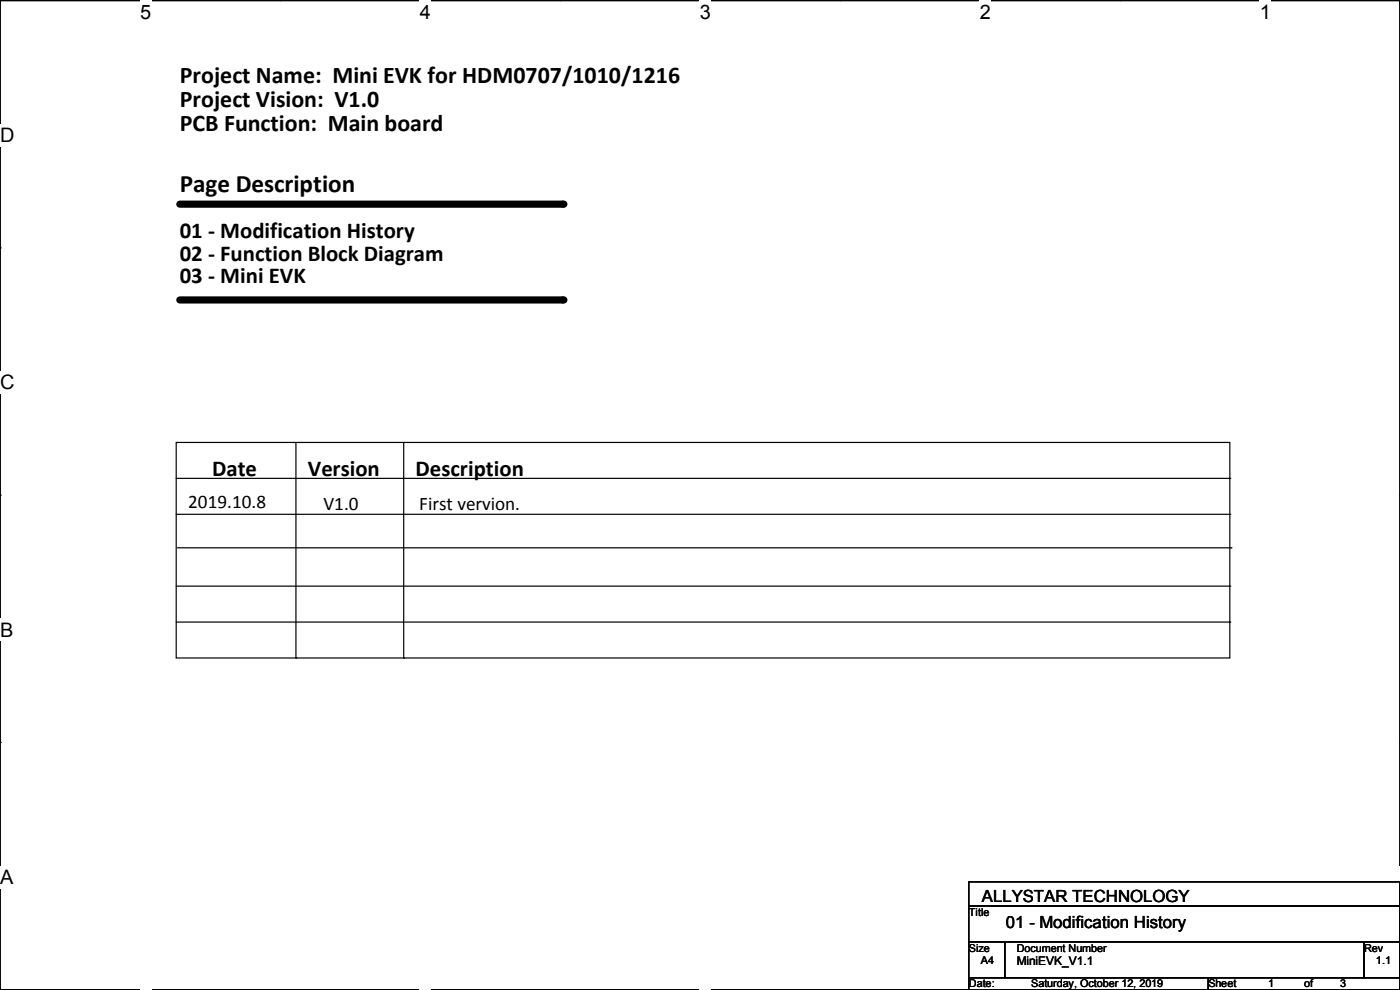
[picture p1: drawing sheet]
<svg xmlns="http://www.w3.org/2000/svg" width="297mm" height="210mm" viewBox="0 0 297 210" stroke-linecap="round" stroke-linejoin="round" font-family="sans-serif">
<path d="M0 .1h297v209.8h-297z" fill="none" stroke="#000" stroke-width=".25"/>
<g fill="#fff">
<path d="M29.7 .1h2.4v4.8h-2.4z"/>
<path d="M29.7 209.9l2.4 .1z"/>
</g>
<path d="M59.4 .1h.1M59.4 209.9h.1" fill="none" stroke="#000" stroke-width=".25"/>
<g fill="#fff">
<path d="M89.1 .1h2.3v4.8h-2.3z"/>
<path d="M89.1 209.9l2.3 .1z"/>
</g>
<path d="M118.8 .1h.1M118.8 209.9h.1" fill="none" stroke="#000" stroke-width=".25"/>
<g fill="#fff">
<path d="M148.5 .1h2.3v4.8h-2.3z"/>
<path d="M148.5 209.9l2.3 .1z"/>
</g>
<path d="M178.2 .1h.1M178.2 209.9h.1" fill="none" stroke="#000" stroke-width=".25"/>
<g fill="#fff">
<path d="M207.9 .1h2.3v4.8h-2.3z"/>
<path d="M207.9 209.9l2.3 .1z"/>
</g>
<path d="M237.6 .1h.1M237.6 209.9h.1" fill="none" stroke="#000" stroke-width=".25"/>
<g fill="#fff">
<path d="M267.3 .1h2.3v4.8h-2.3z"/>
<path d="M267.3 209.9l2.3 .1z"/>
<path d="M0 26.3h3.1v4.8h-3.1z"/>
<path d="M0 78.8h3.1v4.7h-3.1z"/>
</g>
<path d="M0 52.6h.1M297 52.6h.1" fill="none" stroke="#000" stroke-width=".25"/>
<path d="M0 131.2h2.9v4.8h-2.9z" fill="#fff"/>
<path d="M0 105h.1M297 105h.1" fill="none" stroke="#000" stroke-width=".25"/>
<g fill="#fff">
<path d="M0 183.7h2.9v4.7h-2.9z"/>
<path d="M296.9 183.7h.1v4.7h-.1z"/>
</g>
<g fill="none" stroke="#000" stroke-width=".25">
<path d="M37.4 93.9h223.5v45.7h-223.5zM62.8 93.9v45.7M85.6 93.9v45.7M37.4 109.1h223.5M37.4 101.5h223.5M37.6 116.2h223.6M260.9 109.1h.1M260.9 101.5h.1M261.2 116.2h.1M37.4 124.3h223.5M37.4 132h223.5M62.8 139.6h.1"/>
<path d="M85.6 139.6h.1M260.9 124.3h.1M260.9 132h.1M0 157.5h.1M297 157.5h.1M205.5 187.1h91.5v5.1h-91.5zM205.5 192.2h91.5v7.6h-91.5zM205.5 199.8h7.6v7.6h-7.6zM213.1 199.8h76.2v7.6h-76.2zM289.3 199.8h7.7v7.6h-7.7zM205.5 207.4h50.8v2.5h-50.8zM256.3 207.4h40.7v2.5h-40.7z"/>
</g>
<path d="M38.1 43.3h81.3M38.1 63.6h81.3" fill="none" stroke="#000" stroke-width="1.5"/>
<g fill="#000">
<circle cx="119.4" cy="43.3" r=".76"/>
<circle cx="119.4" cy="63.6" r=".76"/>
</g>
<text font-size="5.3" x="38.1" y="40.8">Page Description</text>
<g font-size="5.1">
<text x="38.1" y="17.7">Project Name: Mini EVK for HDM0707/1010/1216</text>
<text x="38.1" y="22.7">Project Vision: V1.0</text>
<text x="38.1" y="27.8">PCB Function: Main board</text>
</g>
<g font-size="4.8">
<text x="38.1" y="50.5">01 - Modification History</text>
<text x="38.1" y="55.3">02 - Function Block Diagram</text>
<text x="38.1" y="60.1">03 - Mini EVK</text>
<text x="45" y="101">Date</text>
<text x="65.3" y="101">Version</text>
<text x="88.2" y="101">Description</text>
</g>
<g font-size="4.2">
<text x="29.7" y="3.9">5</text>
<text x="89.1" y="3.9">4</text>
<text x="148.5" y="3.9">3</text>
<text x="207.9" y="3.9">2</text>
<text x="267.2" y="3.9">1</text>
<text x="0" y="30.1">D</text>
<text x="0" y="82.6">C</text>
<text x="0" y="135">B</text>
<text x="0" y="187.5">A</text>
<text x="297" y="187.5">A</text>
</g>
<g font-size="4.1">
<text x="39.9" y="107.9">2019.10.8</text>
<text x="68.6" y="108.1">V1.0</text>
<text x="88.9" y="108.1">First vervion.</text>
</g>
<g font-size="3.6">
<text x="208.3" y="191.3">ALLYSTAR TECHNOLOGY</text>
<text x="213.4" y="196.8">01 - Modification History</text>
</g>
<text font-size="2.5" x="215.7" y="204.6">MiniEVK_V1.1</text>
<g font-size="2.3">
<text x="205.5" y="194.2">Title</text>
<text x="205.5" y="201.8">Size</text>
<text x="215.7" y="201.8">Document Number</text>
<text x="289.4" y="201.8">Rev</text>
<text x="205.5" y="209.5">Date:</text>
<text x="208.1" y="204.4">A4</text>
<text x="218.7" y="209.5">Saturday, October 12, 2019</text>
<text x="256.3" y="209.5">Sheet</text>
<text x="269" y="209.5">1</text>
<text x="276.7" y="209.5">of</text>
<text x="284.3" y="209.5">3</text>
<text x="291.9" y="204.4">1.1</text>
</g>
</svg>
